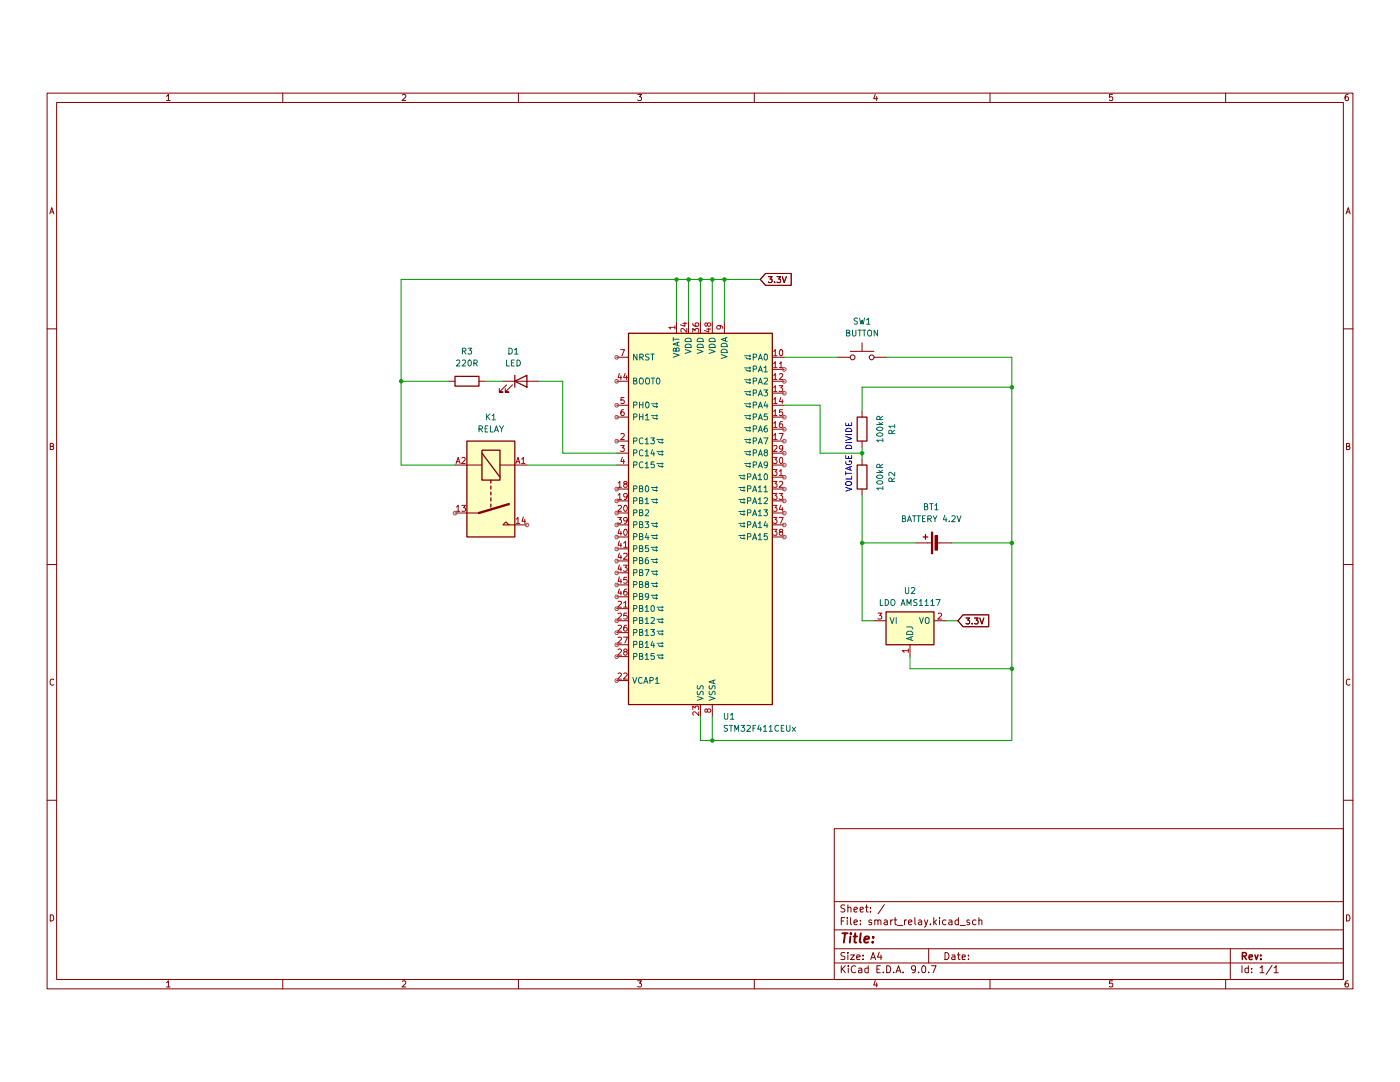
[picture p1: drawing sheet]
(kicad_sch
 (version 20250114)
 (generator "eeschema")
 (generator_version "9.0")
 (paper "A4")
 (lib_symbols
  (symbol "Device:Battery_Cell"
   (pin_numbers (hide yes))
   (pin_names
    (offset 0) (hide yes)) (exclude_from_sim no) (in_bom yes) (on_board yes)
   (property "Reference" "BT" (at 2.54 2.54 0) (effects (font (size 1.27 1.27)) (justify left)))
   (property "Value" "Battery_Cell" (at 2.54 0 0) (effects (font (size 1.27 1.27)) (justify left)))
   (property "Footprint" "" (at 0 1.524 90) (effects (font (size 1.27 1.27)) (hide yes)))
   (property "Datasheet" "~" (at 0 1.524 90) (effects (font (size 1.27 1.27)) (hide yes)))
   (property "Description" "Single-cell battery" (at 0 0 0) (effects (font (size 1.27 1.27)) (hide yes)))
   (property "Sim.Device" "V" (at 0 0 0) (effects (font (size 1.27 1.27)) (hide yes)))
   (property "Sim.Type" "DC" (at 0 0 0) (effects (font (size 1.27 1.27)) (hide yes)))
   (property "Sim.Pins" "1=+ 2=-" (at 0 0 0) (effects (font (size 1.27 1.27)) (hide yes)))
   (symbol "Battery_Cell_0_1"
    (rectangle (start -2.286 1.778) (end 2.286 1.524) (stroke (width 0) (type default)) (fill (type outline)))
    (rectangle (start -1.524 1.016) (end 1.524 0.508) (stroke (width 0) (type default)) (fill (type outline)))
    (polyline (pts (xy 0 1.778) (xy 0 2.54)) (stroke (width 0) (type default)) (fill (type none)))
    (polyline (pts (xy 0 0.762) (xy 0 0)) (stroke (width 0) (type default)) (fill (type none)))
    (polyline (pts (xy 0.762 3.048) (xy 1.778 3.048)) (stroke (width 0.254) (type default)) (fill (type none)))
    (polyline (pts (xy 1.27 3.556) (xy 1.27 2.54)) (stroke (width 0.254) (type default)) (fill (type none))))
   (symbol "Battery_Cell_1_1"
    (pin passive line (at 0 5.08 270) (length 2.54) (name "+" (effects (font (size 1.27 1.27)))) (number "1" (effects (font (size 1.27 1.27)))))
    (pin passive line (at 0 -2.54 90) (length 2.54) (name "-" (effects (font (size 1.27 1.27)))) (number "2" (effects (font (size 1.27 1.27))))))
   (embedded_fonts no))
  (symbol "Device:LED"
   (pin_numbers (hide yes))
   (pin_names
    (offset 1.016) (hide yes)) (exclude_from_sim no) (in_bom yes) (on_board yes)
   (property "Reference" "D" (at 0 2.54 0) (effects (font (size 1.27 1.27))))
   (property "Value" "LED" (at 0 -2.54 0) (effects (font (size 1.27 1.27))))
   (property "Footprint" "" (at 0 0 0) (effects (font (size 1.27 1.27)) (hide yes)))
   (property "Datasheet" "~" (at 0 0 0) (effects (font (size 1.27 1.27)) (hide yes)))
   (property "Description" "Light emitting diode" (at 0 0 0) (effects (font (size 1.27 1.27)) (hide yes)))
   (property "Sim.Pins" "1=K 2=A" (at 0 0 0) (effects (font (size 1.27 1.27)) (hide yes)))
   (symbol "LED_0_1"
    (polyline (pts (xy -3.048 -0.762) (xy -4.572 -2.286) (xy -3.81 -2.286) (xy -4.572 -2.286) (xy -4.572 -1.524)) (stroke (width 0) (type default)) (fill (type none)))
    (polyline (pts (xy -1.778 -0.762) (xy -3.302 -2.286) (xy -2.54 -2.286) (xy -3.302 -2.286) (xy -3.302 -1.524)) (stroke (width 0) (type default)) (fill (type none)))
    (polyline (pts (xy -1.27 0) (xy 1.27 0)) (stroke (width 0) (type default)) (fill (type none)))
    (polyline (pts (xy -1.27 -1.27) (xy -1.27 1.27)) (stroke (width 0.254) (type default)) (fill (type none)))
    (polyline (pts (xy 1.27 -1.27) (xy 1.27 1.27) (xy -1.27 0) (xy 1.27 -1.27)) (stroke (width 0.254) (type default)) (fill (type none))))
   (symbol "LED_1_1"
    (pin passive line (at -3.81 0 0) (length 2.54) (name "K" (effects (font (size 1.27 1.27)))) (number "1" (effects (font (size 1.27 1.27)))))
    (pin passive line (at 3.81 0 180) (length 2.54) (name "A" (effects (font (size 1.27 1.27)))) (number "2" (effects (font (size 1.27 1.27))))))
   (embedded_fonts no))
  (symbol "Device:R"
   (pin_numbers (hide yes))
   (pin_names
    (offset 0)) (exclude_from_sim no) (in_bom yes) (on_board yes)
   (property "Reference" "R" (at 2.032 0 90) (effects (font (size 1.27 1.27))))
   (property "Value" "R" (at 0 0 90) (effects (font (size 1.27 1.27))))
   (property "Footprint" "" (at -1.778 0 90) (effects (font (size 1.27 1.27)) (hide yes)))
   (property "Datasheet" "~" (at 0 0 0) (effects (font (size 1.27 1.27)) (hide yes)))
   (property "Description" "Resistor" (at 0 0 0) (effects (font (size 1.27 1.27)) (hide yes)))
   (symbol "R_0_1"
    (rectangle (start -1.016 -2.54) (end 1.016 2.54) (stroke (width 0.254) (type default)) (fill (type none))))
   (symbol "R_1_1"
    (pin passive line (at 0 3.81 270) (length 1.27) (name "~" (effects (font (size 1.27 1.27)))) (number "1" (effects (font (size 1.27 1.27)))))
    (pin passive line (at 0 -3.81 90) (length 1.27) (name "~" (effects (font (size 1.27 1.27)))) (number "2" (effects (font (size 1.27 1.27))))))
   (embedded_fonts no))
  (symbol "MCU_ST_STM32F4:STM32F411CEUx" (exclude_from_sim no) (in_bom yes) (on_board yes)
   (property "Reference" "U" (at -15.24 41.91 0) (effects (font (size 1.27 1.27)) (justify left)))
   (property "Value" "STM32F411CEUx" (at 7.62 41.91 0) (effects (font (size 1.27 1.27)) (justify left)))
   (property "Footprint" "Package_DFN_QFN:QFN-48-1EP_7x7mm_P0.5mm_EP5.6x5.6mm" (at -15.24 -38.1 0) (effects (font (size 1.27 1.27)) (justify right) (hide yes)))
   (property "Datasheet" "https://www.st.com/resource/en/datasheet/stm32f411ce.pdf" (at 0 0 0) (effects (font (size 1.27 1.27)) (hide yes)))
   (property "Description" "STMicroelectronics Arm Cortex-M4 MCU, 512KB flash, 128KB RAM, 100 MHz, 1.7-3.6V, 36 GPIO, UFQFPN48" (at 0 0 0) (effects (font (size 1.27 1.27)) (hide yes)))
   (symbol "STM32F411CEUx_0_1"
    (rectangle (start -15.24 -38.1) (end 15.24 40.64) (stroke (width 0.254) (type default)) (fill (type background))))
   (symbol "STM32F411CEUx_1_1"
    (pin input line (at -17.78 35.56 0) (length 2.54) (name "NRST" (effects (font (size 1.27 1.27)))) (number "7" (effects (font (size 1.27 1.27)))))
    (pin input line (at -17.78 30.48 0) (length 2.54) (name "BOOT0" (effects (font (size 1.27 1.27)))) (number "44" (effects (font (size 1.27 1.27)))))
    (pin bidirectional line (at -17.78 25.4 0) (length 2.54) (name "PH0" (effects (font (size 1.27 1.27)))) (number "5" (effects (font (size 1.27 1.27))))
    (alternate "RCC_OSC_IN" bidirectional line))
    (pin bidirectional line (at -17.78 22.86 0) (length 2.54) (name "PH1" (effects (font (size 1.27 1.27)))) (number "6" (effects (font (size 1.27 1.27))))
    (alternate "RCC_OSC_OUT" bidirectional line))
    (pin bidirectional line (at -17.78 17.78 0) (length 2.54) (name "PC13" (effects (font (size 1.27 1.27)))) (number "2" (effects (font (size 1.27 1.27))))
    (alternate "RTC_AF1" bidirectional line))
    (pin bidirectional line (at -17.78 15.24 0) (length 2.54) (name "PC14" (effects (font (size 1.27 1.27)))) (number "3" (effects (font (size 1.27 1.27))))
    (alternate "RCC_OSC32_IN" bidirectional line))
    (pin bidirectional line (at -17.78 12.7 0) (length 2.54) (name "PC15" (effects (font (size 1.27 1.27)))) (number "4" (effects (font (size 1.27 1.27))))
    (alternate "ADC1_EXTI15" bidirectional line)
    (alternate "RCC_OSC32_OUT" bidirectional line))
    (pin bidirectional line (at -17.78 7.62 0) (length 2.54) (name "PB0" (effects (font (size 1.27 1.27)))) (number "18" (effects (font (size 1.27 1.27))))
    (alternate "ADC1_IN8" bidirectional line)
    (alternate "I2S5_CK" bidirectional line)
    (alternate "SPI5_SCK" bidirectional line)
    (alternate "TIM1_CH2N" bidirectional line)
    (alternate "TIM3_CH3" bidirectional line))
    (pin bidirectional line (at -17.78 5.08 0) (length 2.54) (name "PB1" (effects (font (size 1.27 1.27)))) (number "19" (effects (font (size 1.27 1.27))))
    (alternate "ADC1_IN9" bidirectional line)
    (alternate "I2S5_WS" bidirectional line)
    (alternate "SPI5_NSS" bidirectional line)
    (alternate "TIM1_CH3N" bidirectional line)
    (alternate "TIM3_CH4" bidirectional line))
    (pin bidirectional line (at -17.78 2.54 0) (length 2.54) (name "PB2" (effects (font (size 1.27 1.27)))) (number "20" (effects (font (size 1.27 1.27)))))
    (pin bidirectional line (at -17.78 0 0) (length 2.54) (name "PB3" (effects (font (size 1.27 1.27)))) (number "39" (effects (font (size 1.27 1.27))))
    (alternate "I2C2_SDA" bidirectional line)
    (alternate "I2S1_CK" bidirectional line)
    (alternate "I2S3_CK" bidirectional line)
    (alternate "SPI1_SCK" bidirectional line)
    (alternate "SPI3_SCK" bidirectional line)
    (alternate "SYS_JTDO-SWO" bidirectional line)
    (alternate "TIM2_CH2" bidirectional line)
    (alternate "USART1_RX" bidirectional line))
    (pin bidirectional line (at -17.78 -2.54 0) (length 2.54) (name "PB4" (effects (font (size 1.27 1.27)))) (number "40" (effects (font (size 1.27 1.27))))
    (alternate "I2C3_SDA" bidirectional line)
    (alternate "I2S3_ext_SD" bidirectional line)
    (alternate "SDIO_D0" bidirectional line)
    (alternate "SPI1_MISO" bidirectional line)
    (alternate "SPI3_MISO" bidirectional line)
    (alternate "SYS_JTRST" bidirectional line)
    (alternate "TIM3_CH1" bidirectional line))
    (pin bidirectional line (at -17.78 -5.08 0) (length 2.54) (name "PB5" (effects (font (size 1.27 1.27)))) (number "41" (effects (font (size 1.27 1.27))))
    (alternate "I2C1_SMBA" bidirectional line)
    (alternate "I2S1_SD" bidirectional line)
    (alternate "I2S3_SD" bidirectional line)
    (alternate "SDIO_D3" bidirectional line)
    (alternate "SPI1_MOSI" bidirectional line)
    (alternate "SPI3_MOSI" bidirectional line)
    (alternate "TIM3_CH2" bidirectional line))
    (pin bidirectional line (at -17.78 -7.62 0) (length 2.54) (name "PB6" (effects (font (size 1.27 1.27)))) (number "42" (effects (font (size 1.27 1.27))))
    (alternate "I2C1_SCL" bidirectional line)
    (alternate "TIM4_CH1" bidirectional line)
    (alternate "USART1_TX" bidirectional line))
    (pin bidirectional line (at -17.78 -10.16 0) (length 2.54) (name "PB7" (effects (font (size 1.27 1.27)))) (number "43" (effects (font (size 1.27 1.27))))
    (alternate "I2C1_SDA" bidirectional line)
    (alternate "SDIO_D0" bidirectional line)
    (alternate "TIM4_CH2" bidirectional line)
    (alternate "USART1_RX" bidirectional line))
    (pin bidirectional line (at -17.78 -12.7 0) (length 2.54) (name "PB8" (effects (font (size 1.27 1.27)))) (number "45" (effects (font (size 1.27 1.27))))
    (alternate "I2C1_SCL" bidirectional line)
    (alternate "I2C3_SDA" bidirectional line)
    (alternate "I2S5_SD" bidirectional line)
    (alternate "SDIO_D4" bidirectional line)
    (alternate "SPI5_MOSI" bidirectional line)
    (alternate "TIM10_CH1" bidirectional line)
    (alternate "TIM4_CH3" bidirectional line))
    (pin bidirectional line (at -17.78 -15.24 0) (length 2.54) (name "PB9" (effects (font (size 1.27 1.27)))) (number "46" (effects (font (size 1.27 1.27))))
    (alternate "I2C1_SDA" bidirectional line)
    (alternate "I2C2_SDA" bidirectional line)
    (alternate "I2S2_WS" bidirectional line)
    (alternate "SDIO_D5" bidirectional line)
    (alternate "SPI2_NSS" bidirectional line)
    (alternate "TIM11_CH1" bidirectional line)
    (alternate "TIM4_CH4" bidirectional line))
    (pin bidirectional line (at -17.78 -17.78 0) (length 2.54) (name "PB10" (effects (font (size 1.27 1.27)))) (number "21" (effects (font (size 1.27 1.27))))
    (alternate "I2C2_SCL" bidirectional line)
    (alternate "I2S2_CK" bidirectional line)
    (alternate "I2S3_MCK" bidirectional line)
    (alternate "SDIO_D7" bidirectional line)
    (alternate "SPI2_SCK" bidirectional line)
    (alternate "TIM2_CH3" bidirectional line))
    (pin bidirectional line (at -17.78 -20.32 0) (length 2.54) (name "PB12" (effects (font (size 1.27 1.27)))) (number "25" (effects (font (size 1.27 1.27))))
    (alternate "I2C2_SMBA" bidirectional line)
    (alternate "I2S2_WS" bidirectional line)
    (alternate "I2S3_CK" bidirectional line)
    (alternate "I2S4_WS" bidirectional line)
    (alternate "SPI2_NSS" bidirectional line)
    (alternate "SPI3_SCK" bidirectional line)
    (alternate "SPI4_NSS" bidirectional line)
    (alternate "TIM1_BKIN" bidirectional line))
    (pin bidirectional line (at -17.78 -22.86 0) (length 2.54) (name "PB13" (effects (font (size 1.27 1.27)))) (number "26" (effects (font (size 1.27 1.27))))
    (alternate "I2S2_CK" bidirectional line)
    (alternate "I2S4_CK" bidirectional line)
    (alternate "SPI2_SCK" bidirectional line)
    (alternate "SPI4_SCK" bidirectional line)
    (alternate "TIM1_CH1N" bidirectional line))
    (pin bidirectional line (at -17.78 -25.4 0) (length 2.54) (name "PB14" (effects (font (size 1.27 1.27)))) (number "27" (effects (font (size 1.27 1.27))))
    (alternate "I2S2_ext_SD" bidirectional line)
    (alternate "SDIO_D6" bidirectional line)
    (alternate "SPI2_MISO" bidirectional line)
    (alternate "TIM1_CH2N" bidirectional line))
    (pin bidirectional line (at -17.78 -27.94 0) (length 2.54) (name "PB15" (effects (font (size 1.27 1.27)))) (number "28" (effects (font (size 1.27 1.27))))
    (alternate "ADC1_EXTI15" bidirectional line)
    (alternate "I2S2_SD" bidirectional line)
    (alternate "RTC_REFIN" bidirectional line)
    (alternate "SDIO_CK" bidirectional line)
    (alternate "SPI2_MOSI" bidirectional line)
    (alternate "TIM1_CH3N" bidirectional line))
    (pin power_out line (at -17.78 -33.02 0) (length 2.54) (name "VCAP1" (effects (font (size 1.27 1.27)))) (number "22" (effects (font (size 1.27 1.27)))))
    (pin power_in line (at -5.08 43.18 270) (length 2.54) (name "VBAT" (effects (font (size 1.27 1.27)))) (number "1" (effects (font (size 1.27 1.27)))))
    (pin power_in line (at -2.54 43.18 270) (length 2.54) (name "VDD" (effects (font (size 1.27 1.27)))) (number "24" (effects (font (size 1.27 1.27)))))
    (pin power_in line (at 0 43.18 270) (length 2.54) (name "VDD" (effects (font (size 1.27 1.27)))) (number "36" (effects (font (size 1.27 1.27)))))
    (pin power_in line (at 0 -40.64 90) (length 2.54) (name "VSS" (effects (font (size 1.27 1.27)))) (number "23" (effects (font (size 1.27 1.27)))))
    (pin passive line (at 0 -40.64 90) (length 2.54) (hide yes) (name "VSS" (effects (font (size 1.27 1.27)))) (number "35" (effects (font (size 1.27 1.27)))))
    (pin passive line (at 0 -40.64 90) (length 2.54) (hide yes) (name "VSS" (effects (font (size 1.27 1.27)))) (number "47" (effects (font (size 1.27 1.27)))))
    (pin passive line (at 0 -40.64 90) (length 2.54) (hide yes) (name "VSS" (effects (font (size 1.27 1.27)))) (number "49" (effects (font (size 1.27 1.27)))))
    (pin power_in line (at 2.54 43.18 270) (length 2.54) (name "VDD" (effects (font (size 1.27 1.27)))) (number "48" (effects (font (size 1.27 1.27)))))
    (pin power_in line (at 2.54 -40.64 90) (length 2.54) (name "VSSA" (effects (font (size 1.27 1.27)))) (number "8" (effects (font (size 1.27 1.27)))))
    (pin power_in line (at 5.08 43.18 270) (length 2.54) (name "VDDA" (effects (font (size 1.27 1.27)))) (number "9" (effects (font (size 1.27 1.27)))))
    (pin bidirectional line (at 17.78 35.56 180) (length 2.54) (name "PA0" (effects (font (size 1.27 1.27)))) (number "10" (effects (font (size 1.27 1.27))))
    (alternate "ADC1_IN0" bidirectional line)
    (alternate "SYS_WKUP" bidirectional line)
    (alternate "TIM2_CH1" bidirectional line)
    (alternate "TIM2_ETR" bidirectional line)
    (alternate "TIM5_CH1" bidirectional line)
    (alternate "USART2_CTS" bidirectional line))
    (pin bidirectional line (at 17.78 33.02 180) (length 2.54) (name "PA1" (effects (font (size 1.27 1.27)))) (number "11" (effects (font (size 1.27 1.27))))
    (alternate "ADC1_IN1" bidirectional line)
    (alternate "I2S4_SD" bidirectional line)
    (alternate "SPI4_MOSI" bidirectional line)
    (alternate "TIM2_CH2" bidirectional line)
    (alternate "TIM5_CH2" bidirectional line)
    (alternate "USART2_RTS" bidirectional line))
    (pin bidirectional line (at 17.78 30.48 180) (length 2.54) (name "PA2" (effects (font (size 1.27 1.27)))) (number "12" (effects (font (size 1.27 1.27))))
    (alternate "ADC1_IN2" bidirectional line)
    (alternate "I2S_CKIN" bidirectional line)
    (alternate "TIM2_CH3" bidirectional line)
    (alternate "TIM5_CH3" bidirectional line)
    (alternate "TIM9_CH1" bidirectional line)
    (alternate "USART2_TX" bidirectional line))
    (pin bidirectional line (at 17.78 27.94 180) (length 2.54) (name "PA3" (effects (font (size 1.27 1.27)))) (number "13" (effects (font (size 1.27 1.27))))
    (alternate "ADC1_IN3" bidirectional line)
    (alternate "I2S2_MCK" bidirectional line)
    (alternate "TIM2_CH4" bidirectional line)
    (alternate "TIM5_CH4" bidirectional line)
    (alternate "TIM9_CH2" bidirectional line)
    (alternate "USART2_RX" bidirectional line))
    (pin bidirectional line (at 17.78 25.4 180) (length 2.54) (name "PA4" (effects (font (size 1.27 1.27)))) (number "14" (effects (font (size 1.27 1.27))))
    (alternate "ADC1_IN4" bidirectional line)
    (alternate "I2S1_WS" bidirectional line)
    (alternate "I2S3_WS" bidirectional line)
    (alternate "SPI1_NSS" bidirectional line)
    (alternate "SPI3_NSS" bidirectional line)
    (alternate "USART2_CK" bidirectional line))
    (pin bidirectional line (at 17.78 22.86 180) (length 2.54) (name "PA5" (effects (font (size 1.27 1.27)))) (number "15" (effects (font (size 1.27 1.27))))
    (alternate "ADC1_IN5" bidirectional line)
    (alternate "I2S1_CK" bidirectional line)
    (alternate "SPI1_SCK" bidirectional line)
    (alternate "TIM2_CH1" bidirectional line)
    (alternate "TIM2_ETR" bidirectional line))
    (pin bidirectional line (at 17.78 20.32 180) (length 2.54) (name "PA6" (effects (font (size 1.27 1.27)))) (number "16" (effects (font (size 1.27 1.27))))
    (alternate "ADC1_IN6" bidirectional line)
    (alternate "I2S2_MCK" bidirectional line)
    (alternate "SDIO_CMD" bidirectional line)
    (alternate "SPI1_MISO" bidirectional line)
    (alternate "TIM1_BKIN" bidirectional line)
    (alternate "TIM3_CH1" bidirectional line))
    (pin bidirectional line (at 17.78 17.78 180) (length 2.54) (name "PA7" (effects (font (size 1.27 1.27)))) (number "17" (effects (font (size 1.27 1.27))))
    (alternate "ADC1_IN7" bidirectional line)
    (alternate "I2S1_SD" bidirectional line)
    (alternate "SPI1_MOSI" bidirectional line)
    (alternate "TIM1_CH1N" bidirectional line)
    (alternate "TIM3_CH2" bidirectional line))
    (pin bidirectional line (at 17.78 15.24 180) (length 2.54) (name "PA8" (effects (font (size 1.27 1.27)))) (number "29" (effects (font (size 1.27 1.27))))
    (alternate "I2C3_SCL" bidirectional line)
    (alternate "RCC_MCO_1" bidirectional line)
    (alternate "SDIO_D1" bidirectional line)
    (alternate "TIM1_CH1" bidirectional line)
    (alternate "USART1_CK" bidirectional line)
    (alternate "USB_OTG_FS_SOF" bidirectional line))
    (pin bidirectional line (at 17.78 12.7 180) (length 2.54) (name "PA9" (effects (font (size 1.27 1.27)))) (number "30" (effects (font (size 1.27 1.27))))
    (alternate "I2C3_SMBA" bidirectional line)
    (alternate "SDIO_D2" bidirectional line)
    (alternate "TIM1_CH2" bidirectional line)
    (alternate "USART1_TX" bidirectional line)
    (alternate "USB_OTG_FS_VBUS" bidirectional line))
    (pin bidirectional line (at 17.78 10.16 180) (length 2.54) (name "PA10" (effects (font (size 1.27 1.27)))) (number "31" (effects (font (size 1.27 1.27))))
    (alternate "I2S5_SD" bidirectional line)
    (alternate "SPI5_MOSI" bidirectional line)
    (alternate "TIM1_CH3" bidirectional line)
    (alternate "USART1_RX" bidirectional line)
    (alternate "USB_OTG_FS_ID" bidirectional line))
    (pin bidirectional line (at 17.78 7.62 180) (length 2.54) (name "PA11" (effects (font (size 1.27 1.27)))) (number "32" (effects (font (size 1.27 1.27))))
    (alternate "ADC1_EXTI11" bidirectional line)
    (alternate "SPI4_MISO" bidirectional line)
    (alternate "TIM1_CH4" bidirectional line)
    (alternate "USART1_CTS" bidirectional line)
    (alternate "USART6_TX" bidirectional line)
    (alternate "USB_OTG_FS_DM" bidirectional line))
    (pin bidirectional line (at 17.78 5.08 180) (length 2.54) (name "PA12" (effects (font (size 1.27 1.27)))) (number "33" (effects (font (size 1.27 1.27))))
    (alternate "SPI5_MISO" bidirectional line)
    (alternate "TIM1_ETR" bidirectional line)
    (alternate "USART1_RTS" bidirectional line)
    (alternate "USART6_RX" bidirectional line)
    (alternate "USB_OTG_FS_DP" bidirectional line))
    (pin bidirectional line (at 17.78 2.54 180) (length 2.54) (name "PA13" (effects (font (size 1.27 1.27)))) (number "34" (effects (font (size 1.27 1.27))))
    (alternate "SYS_JTMS-SWDIO" bidirectional line))
    (pin bidirectional line (at 17.78 0 180) (length 2.54) (name "PA14" (effects (font (size 1.27 1.27)))) (number "37" (effects (font (size 1.27 1.27))))
    (alternate "SYS_JTCK-SWCLK" bidirectional line))
    (pin bidirectional line (at 17.78 -2.54 180) (length 2.54) (name "PA15" (effects (font (size 1.27 1.27)))) (number "38" (effects (font (size 1.27 1.27))))
    (alternate "ADC1_EXTI15" bidirectional line)
    (alternate "I2S1_WS" bidirectional line)
    (alternate "I2S3_WS" bidirectional line)
    (alternate "SPI1_NSS" bidirectional line)
    (alternate "SPI3_NSS" bidirectional line)
    (alternate "SYS_JTDI" bidirectional line)
    (alternate "TIM2_CH1" bidirectional line)
    (alternate "TIM2_ETR" bidirectional line)
    (alternate "USART1_TX" bidirectional line)))
   (embedded_fonts no))
  (symbol "Regulator_Linear:AMS1117" (exclude_from_sim no) (in_bom yes) (on_board yes)
   (property "Reference" "U" (at -3.81 3.175 0) (effects (font (size 1.27 1.27))))
   (property "Value" "AMS1117" (at 0 3.175 0) (effects (font (size 1.27 1.27)) (justify left)))
   (property "Footprint" "Package_TO_SOT_SMD:SOT-223-3_TabPin2" (at 0 5.08 0) (effects (font (size 1.27 1.27)) (hide yes)))
   (property "Datasheet" "http://www.advanced-monolithic.com/pdf/ds1117.pdf" (at 2.54 -6.35 0) (effects (font (size 1.27 1.27)) (hide yes)))
   (property "Description" "1A Low Dropout regulator, positive, adjustable output, SOT-223" (at 0 0 0) (effects (font (size 1.27 1.27)) (hide yes)))
   (symbol "AMS1117_0_1"
    (rectangle (start -5.08 -5.08) (end 5.08 1.905) (stroke (width 0.254) (type default)) (fill (type background))))
   (symbol "AMS1117_1_1"
    (pin power_in line (at -7.62 0 0) (length 2.54) (name "VI" (effects (font (size 1.27 1.27)))) (number "3" (effects (font (size 1.27 1.27)))))
    (pin input line (at 0 -7.62 90) (length 2.54) (name "ADJ" (effects (font (size 1.27 1.27)))) (number "1" (effects (font (size 1.27 1.27)))))
    (pin power_out line (at 7.62 0 180) (length 2.54) (name "VO" (effects (font (size 1.27 1.27)))) (number "2" (effects (font (size 1.27 1.27))))))
   (embedded_fonts no))
  (symbol "Relay:Fujitsu_FTR-LYAA005x" (exclude_from_sim no) (in_bom yes) (on_board yes)
   (property "Reference" "K" (at 11.43 3.81 0) (effects (font (size 1.27 1.27)) (justify left)))
   (property "Value" "Fujitsu_FTR-LYAA005x" (at 11.43 1.27 0) (effects (font (size 1.27 1.27)) (justify left)))
   (property "Footprint" "Relay_THT:Relay_SPST-NO_Fujitsu_FTR-LYAA005x_FormA_Vertical" (at 11.43 -1.27 0) (effects (font (size 1.27 1.27)) (justify left) (hide yes)))
   (property "Datasheet" "https://www.fujitsu.com/sg/imagesgig5/ftr-ly.pdf" (at 17.78 -3.81 0) (effects (font (size 1.27 1.27)) (justify left) (hide yes)))
   (property "Description" "Relay, SPST Form A, vertical mount, 5-60V coil, 6A, 250VAC, 28 x 5 x 15mm" (at 0 0 0) (effects (font (size 1.27 1.27)) (hide yes)))
   (symbol "Fujitsu_FTR-LYAA005x_0_0"
    (polyline (pts (xy 7.62 5.08) (xy 7.62 2.54) (xy 6.985 3.175) (xy 7.62 3.81)) (stroke (width 0) (type default)) (fill (type none))))
   (symbol "Fujitsu_FTR-LYAA005x_0_1"
    (rectangle (start -10.16 5.08) (end 10.16 -5.08) (stroke (width 0.254) (type default)) (fill (type background)))
    (rectangle (start -8.255 1.905) (end -1.905 -1.905) (stroke (width 0.254) (type default)) (fill (type none)))
    (polyline (pts (xy -7.62 -1.905) (xy -2.54 1.905)) (stroke (width 0.254) (type default)) (fill (type none)))
    (polyline (pts (xy -5.08 5.08) (xy -5.08 1.905)) (stroke (width 0) (type default)) (fill (type none)))
    (polyline (pts (xy -5.08 -5.08) (xy -5.08 -1.905)) (stroke (width 0) (type default)) (fill (type none)))
    (polyline (pts (xy -1.905 0) (xy -1.27 0)) (stroke (width 0.254) (type default)) (fill (type none)))
    (polyline (pts (xy -0.635 0) (xy 0 0)) (stroke (width 0.254) (type default)) (fill (type none)))
    (polyline (pts (xy 0.635 0) (xy 1.27 0)) (stroke (width 0.254) (type default)) (fill (type none)))
    (polyline (pts (xy 1.905 0) (xy 2.54 0)) (stroke (width 0.254) (type default)) (fill (type none)))
    (polyline (pts (xy 3.175 0) (xy 3.81 0)) (stroke (width 0.254) (type default)) (fill (type none)))
    (polyline (pts (xy 5.08 -2.54) (xy 3.175 3.81)) (stroke (width 0.508) (type default)) (fill (type none)))
    (polyline (pts (xy 5.08 -2.54) (xy 5.08 -5.08)) (stroke (width 0) (type default)) (fill (type none))))
   (symbol "Fujitsu_FTR-LYAA005x_1_1"
    (pin passive line (at -5.08 7.62 270) (length 2.54) (name "~" (effects (font (size 1.27 1.27)))) (number "A1" (effects (font (size 1.27 1.27)))))
    (pin passive line (at -5.08 -7.62 90) (length 2.54) (name "~" (effects (font (size 1.27 1.27)))) (number "A2" (effects (font (size 1.27 1.27)))))
    (pin passive line (at 5.08 -7.62 90) (length 2.54) (name "~" (effects (font (size 1.27 1.27)))) (number "13" (effects (font (size 1.27 1.27)))))
    (pin passive line (at 7.62 7.62 270) (length 2.54) (name "~" (effects (font (size 1.27 1.27)))) (number "14" (effects (font (size 1.27 1.27))))))
   (embedded_fonts no))
  (symbol "Switch:SW_MEC_5G"
   (pin_numbers (hide yes))
   (pin_names
    (offset 1.016) (hide yes)) (exclude_from_sim no) (in_bom yes) (on_board yes)
   (property "Reference" "SW" (at 1.27 2.54 0) (effects (font (size 1.27 1.27)) (justify left)))
   (property "Value" "SW_MEC_5G" (at 0 -1.524 0) (effects (font (size 1.27 1.27))))
   (property "Footprint" "" (at 0 5.08 0) (effects (font (size 1.27 1.27)) (hide yes)))
   (property "Datasheet" "http://www.apem.com/int/index.php?controller=attachment&id_attachment=488" (at 0 5.08 0) (effects (font (size 1.27 1.27)) (hide yes)))
   (property "Description" "MEC 5G single pole normally-open tactile switch" (at 0 0 0) (effects (font (size 1.27 1.27)) (hide yes)))
   (symbol "SW_MEC_5G_0_1"
    (circle (center -2.032 0) (radius 0.508) (stroke (width 0) (type default)) (fill (type none)))
    (polyline (pts (xy 0 1.27) (xy 0 3.048)) (stroke (width 0) (type default)) (fill (type none)))
    (circle (center 2.032 0) (radius 0.508) (stroke (width 0) (type default)) (fill (type none)))
    (polyline (pts (xy 2.54 1.27) (xy -2.54 1.27)) (stroke (width 0) (type default)) (fill (type none)))
    (pin passive line (at -5.08 0 0) (length 2.54) (name "A" (effects (font (size 1.27 1.27)))) (number "1" (effects (font (size 1.27 1.27)))))
    (pin passive line (at 5.08 0 180) (length 2.54) (name "B" (effects (font (size 1.27 1.27)))) (number "3" (effects (font (size 1.27 1.27))))))
   (symbol "SW_MEC_5G_1_1"
    (pin passive line (at -5.08 0 0) (length 2.54) (hide yes) (name "A" (effects (font (size 1.27 1.27)))) (number "2" (effects (font (size 1.27 1.27)))))
    (pin passive line (at 5.08 0 180) (length 2.54) (hide yes) (name "B" (effects (font (size 1.27 1.27)))) (number "4" (effects (font (size 1.27 1.27))))))
   (embedded_fonts no)))
 (text "VOLTAGE DIVIDE"
  (exclude_from_sim no)
  (at 180.086 87.376 90)
  (effects (font (size 1.27 1.27))))
 (junction
  (at 182.88 105.41)
  (diameter 0)
  (color 0 0 0 0))
 (junction
  (at 151.13 147.32)
  (diameter 0)
  (color 0 0 0 0))
 (junction
  (at 151.13 49.53)
  (diameter 0)
  (color 0 0 0 0))
 (junction
  (at 85.09 71.12)
  (diameter 0)
  (color 0 0 0 0))
 (junction
  (at 214.63 105.41)
  (diameter 0)
  (color 0 0 0 0))
 (junction
  (at 214.63 72.39)
  (diameter 0)
  (color 0 0 0 0))
 (junction
  (at 143.51 49.53)
  (diameter 0)
  (color 0 0 0 0))
 (junction
  (at 148.59 49.53)
  (diameter 0)
  (color 0 0 0 0))
 (junction
  (at 182.88 86.36)
  (diameter 0)
  (color 0 0 0 0))
 (junction
  (at 153.67 49.53)
  (diameter 0)
  (color 0 0 0 0))
 (junction
  (at 146.05 49.53)
  (diameter 0)
  (color 0 0 0 0))
 (junction
  (at 214.63 132.08)
  (diameter 0)
  (color 0 0 0 0))
 (wire
  (pts (xy 130.81 86.36) (xy 119.38 86.36))
  (stroke (width 0) (type default)))
 (wire
  (pts (xy 214.63 147.32) (xy 214.63 132.08))
  (stroke (width 0) (type default)))
 (wire
  (pts (xy 119.38 86.36) (xy 119.38 71.12))
  (stroke (width 0) (type default)))
 (wire
  (pts (xy 182.88 72.39) (xy 182.88 77.47))
  (stroke (width 0) (type default)))
 (wire
  (pts (xy 151.13 49.53) (xy 153.67 49.53))
  (stroke (width 0) (type default)))
 (wire
  (pts (xy 143.51 49.53) (xy 146.05 49.53))
  (stroke (width 0) (type default)))
 (wire
  (pts (xy 151.13 147.32) (xy 214.63 147.32))
  (stroke (width 0) (type default)))
 (wire
  (pts (xy 193.04 132.08) (xy 214.63 132.08))
  (stroke (width 0) (type default)))
 (wire
  (pts (xy 146.05 49.53) (xy 146.05 58.42))
  (stroke (width 0) (type default)))
 (wire
  (pts (xy 85.09 71.12) (xy 95.25 71.12))
  (stroke (width 0) (type default)))
 (wire
  (pts (xy 182.88 105.41) (xy 194.31 105.41))
  (stroke (width 0) (type default)))
 (wire
  (pts (xy 146.05 49.53) (xy 148.59 49.53))
  (stroke (width 0) (type default)))
 (wire
  (pts (xy 85.09 49.53) (xy 143.51 49.53))
  (stroke (width 0) (type default)))
 (wire
  (pts (xy 182.88 72.39) (xy 214.63 72.39))
  (stroke (width 0) (type default)))
 (wire
  (pts (xy 148.59 147.32) (xy 151.13 147.32))
  (stroke (width 0) (type default)))
 (wire
  (pts (xy 214.63 105.41) (xy 214.63 132.08))
  (stroke (width 0) (type default)))
 (wire
  (pts (xy 148.59 142.24) (xy 148.59 147.32))
  (stroke (width 0) (type default)))
 (wire
  (pts (xy 214.63 105.41) (xy 201.93 105.41))
  (stroke (width 0) (type default)))
 (wire
  (pts (xy 214.63 72.39) (xy 214.63 105.41))
  (stroke (width 0) (type default)))
 (wire
  (pts (xy 173.99 86.36) (xy 182.88 86.36))
  (stroke (width 0) (type default)))
 (wire
  (pts (xy 185.42 121.92) (xy 182.88 121.92))
  (stroke (width 0) (type default)))
 (wire
  (pts (xy 166.37 66.04) (xy 177.8 66.04))
  (stroke (width 0) (type default)))
 (wire
  (pts (xy 151.13 142.24) (xy 151.13 147.32))
  (stroke (width 0) (type default)))
 (wire
  (pts (xy 182.88 86.36) (xy 182.88 87.63))
  (stroke (width 0) (type default)))
 (wire
  (pts (xy 151.13 58.42) (xy 151.13 49.53))
  (stroke (width 0) (type default)))
 (wire
  (pts (xy 119.38 71.12) (xy 114.3 71.12))
  (stroke (width 0) (type default)))
 (wire
  (pts (xy 148.59 49.53) (xy 148.59 58.42))
  (stroke (width 0) (type default)))
 (wire
  (pts (xy 187.96 66.04) (xy 214.63 66.04))
  (stroke (width 0) (type default)))
 (wire
  (pts (xy 153.67 49.53) (xy 153.67 58.42))
  (stroke (width 0) (type default)))
 (wire
  (pts (xy 148.59 49.53) (xy 151.13 49.53))
  (stroke (width 0) (type default)))
 (wire
  (pts (xy 182.88 105.41) (xy 182.88 121.92))
  (stroke (width 0) (type default)))
 (wire
  (pts (xy 193.04 132.08) (xy 193.04 129.54))
  (stroke (width 0) (type default)))
 (wire
  (pts (xy 173.99 76.2) (xy 166.37 76.2))
  (stroke (width 0) (type default)))
 (wire
  (pts (xy 214.63 66.04) (xy 214.63 72.39))
  (stroke (width 0) (type default)))
 (wire
  (pts (xy 173.99 86.36) (xy 173.99 76.2))
  (stroke (width 0) (type default)))
 (wire
  (pts (xy 102.87 71.12) (xy 106.68 71.12))
  (stroke (width 0) (type default)))
 (wire
  (pts (xy 85.09 71.12) (xy 85.09 49.53))
  (stroke (width 0) (type default)))
 (wire
  (pts (xy 182.88 95.25) (xy 182.88 105.41))
  (stroke (width 0) (type default)))
 (wire
  (pts (xy 203.2 121.92) (xy 200.66 121.92))
  (stroke (width 0) (type default)))
 (wire
  (pts (xy 130.81 88.9) (xy 111.76 88.9))
  (stroke (width 0) (type default)))
 (wire
  (pts (xy 96.52 88.9) (xy 85.09 88.9))
  (stroke (width 0) (type default)))
 (wire
  (pts (xy 153.67 49.53) (xy 161.29 49.53))
  (stroke (width 0) (type default)))
 (wire
  (pts (xy 85.09 88.9) (xy 85.09 71.12))
  (stroke (width 0) (type default)))
 (wire
  (pts (xy 182.88 85.09) (xy 182.88 86.36))
  (stroke (width 0) (type default)))
 (wire
  (pts (xy 143.51 58.42) (xy 143.51 49.53))
  (stroke (width 0) (type default)))
 (global_label "3.3V"
  (shape input)
  (at 161.29 49.53 0)
  (fields_autoplaced yes)
  (effects (font (size 1.27 1.27)) (justify left))
  (property "Intersheetrefs" "${INTERSHEET_REFS}" (at 168.3876 49.53 0) (effects (font (size 1.27 1.27)) (justify left) (hide yes))))
 (global_label "3.3V"
  (shape input)
  (at 203.2 121.92 0)
  (fields_autoplaced yes)
  (effects (font (size 1.27 1.27)) (justify left))
  (property "Intersheetrefs" "${INTERSHEET_REFS}" (at 210.2976 121.92 0) (effects (font (size 1.27 1.27)) (justify left) (hide yes))))
 (symbol
  (lib_id "Device:Battery_Cell")
  (at 199.39 105.41 90)
  (unit 1)
  (exclude_from_sim no)
  (in_bom yes)
  (on_board yes)
  (dnp no)
  (fields_autoplaced yes)
  (property "Reference" "BT1" (at 197.5485 97.79 90) (effects (font (size 1.27 1.27))))
  (property "Value" "BATTERY 4.2V" (at 197.5485 100.33 90) (effects (font (size 1.27 1.27))))
  (property "Footprint" "" (at 197.866 105.41 90) (effects (font (size 1.27 1.27)) (hide yes)))
  (property "Datasheet" "~" (at 197.866 105.41 90) (effects (font (size 1.27 1.27)) (hide yes)))
  (property "Description" "Single-cell battery" (at 199.39 105.41 0) (effects (font (size 1.27 1.27)) (hide yes)))
  (property "Sim.Device" "V" (at 199.39 105.41 0) (effects (font (size 1.27 1.27)) (hide yes)))
  (property "Sim.Type" "DC" (at 199.39 105.41 0) (effects (font (size 1.27 1.27)) (hide yes)))
  (property "Sim.Pins" "1=+ 2=-" (at 199.39 105.41 0) (effects (font (size 1.27 1.27)) (hide yes)))
  (pin "1")
  (pin "2"))
 (symbol
  (lib_id "Device:R")
  (at 182.88 81.28 0)
  (unit 1)
  (exclude_from_sim no)
  (in_bom yes)
  (on_board yes)
  (dnp no)
  (fields_autoplaced yes)
  (property "Reference" "R1" (at 189.23 81.28 90) (effects (font (size 1.27 1.27))))
  (property "Value" "100kR" (at 186.69 81.28 90) (effects (font (size 1.27 1.27))))
  (property "Footprint" "" (at 181.102 81.28 90) (effects (font (size 1.27 1.27)) (hide yes)))
  (property "Datasheet" "~" (at 182.88 81.28 0) (effects (font (size 1.27 1.27)) (hide yes)))
  (property "Description" "Resistor" (at 182.88 81.28 0) (effects (font (size 1.27 1.27)) (hide yes)))
  (pin "2")
  (pin "1"))
 (symbol
  (lib_id "MCU_ST_STM32F4:STM32F411CEUx")
  (at 148.59 101.6 0)
  (unit 1)
  (exclude_from_sim no)
  (in_bom yes)
  (on_board yes)
  (dnp no)
  (fields_autoplaced yes)
  (property "Reference" "U1" (at 153.2733 142.24 0) (effects (font (size 1.27 1.27)) (justify left)))
  (property "Value" "STM32F411CEUx" (at 153.2733 144.78 0) (effects (font (size 1.27 1.27)) (justify left)))
  (property "Footprint" "Package_DFN_QFN:QFN-48-1EP_7x7mm_P0.5mm_EP5.6x5.6mm" (at 133.35 139.7 0) (effects (font (size 1.27 1.27)) (justify right) (hide yes)))
  (property "Datasheet" "https://www.st.com/resource/en/datasheet/stm32f411ce.pdf" (at 148.59 101.6 0) (effects (font (size 1.27 1.27)) (hide yes)))
  (property "Description" "STMicroelectronics Arm Cortex-M4 MCU, 512KB flash, 128KB RAM, 100 MHz, 1.7-3.6V, 36 GPIO, UFQFPN48" (at 148.59 101.6 0) (effects (font (size 1.27 1.27)) (hide yes)))
  (pin "22")
  (pin "3")
  (pin "46")
  (pin "4")
  (pin "26")
  (pin "39")
  (pin "43")
  (pin "11")
  (pin "13")
  (pin "45")
  (pin "28")
  (pin "21")
  (pin "40")
  (pin "1")
  (pin "20")
  (pin "42")
  (pin "41")
  (pin "24")
  (pin "19")
  (pin "35")
  (pin "18")
  (pin "25")
  (pin "27")
  (pin "36")
  (pin "23")
  (pin "47")
  (pin "49")
  (pin "48")
  (pin "9")
  (pin "10")
  (pin "8")
  (pin "12")
  (pin "15")
  (pin "14")
  (pin "29")
  (pin "30")
  (pin "37")
  (pin "32")
  (pin "17")
  (pin "38")
  (pin "34")
  (pin "16")
  (pin "31")
  (pin "33")
  (pin "7")
  (pin "44")
  (pin "5")
  (pin "6")
  (pin "2"))
 (symbol
  (lib_id "Regulator_Linear:AMS1117")
  (at 193.04 121.92 0)
  (unit 1)
  (exclude_from_sim no)
  (in_bom yes)
  (on_board yes)
  (dnp no)
  (fields_autoplaced yes)
  (property "Reference" "U2" (at 193.04 115.57 0) (effects (font (size 1.27 1.27))))
  (property "Value" "LDO AMS1117" (at 193.04 118.11 0) (effects (font (size 1.27 1.27))))
  (property "Footprint" "Package_TO_SOT_SMD:SOT-223-3_TabPin2" (at 193.04 116.84 0) (effects (font (size 1.27 1.27)) (hide yes)))
  (property "Datasheet" "http://www.advanced-monolithic.com/pdf/ds1117.pdf" (at 195.58 128.27 0) (effects (font (size 1.27 1.27)) (hide yes)))
  (property "Description" "1A Low Dropout regulator, positive, adjustable output, SOT-223" (at 193.04 121.92 0) (effects (font (size 1.27 1.27)) (hide yes)))
  (pin "1")
  (pin "3")
  (pin "2"))
 (symbol
  (lib_id "Device:R")
  (at 99.06 71.12 90)
  (unit 1)
  (exclude_from_sim no)
  (in_bom yes)
  (on_board yes)
  (dnp no)
  (fields_autoplaced yes)
  (property "Reference" "R3" (at 99.06 64.77 90) (effects (font (size 1.27 1.27))))
  (property "Value" "220R" (at 99.06 67.31 90) (effects (font (size 1.27 1.27))))
  (property "Footprint" "" (at 99.06 72.898 90) (effects (font (size 1.27 1.27)) (hide yes)))
  (property "Datasheet" "~" (at 99.06 71.12 0) (effects (font (size 1.27 1.27)) (hide yes)))
  (property "Description" "Resistor" (at 99.06 71.12 0) (effects (font (size 1.27 1.27)) (hide yes)))
  (pin "2")
  (pin "1"))
 (symbol
  (lib_id "Relay:Fujitsu_FTR-LYAA005x")
  (at 104.14 93.98 270)
  (unit 1)
  (exclude_from_sim no)
  (in_bom yes)
  (on_board yes)
  (dnp no)
  (property "Reference" "K1" (at 104.14 78.74 90) (effects (font (size 1.27 1.27))))
  (property "Value" "RELAY" (at 104.14 81.28 90) (effects (font (size 1.27 1.27))))
  (property "Footprint" "Relay_THT:Relay_SPST-NO_Fujitsu_FTR-LYAA005x_FormA_Vertical" (at 102.87 105.41 0) (effects (font (size 1.27 1.27)) (justify left) (hide yes)))
  (property "Datasheet" "https://www.fujitsu.com/sg/imagesgig5/ftr-ly.pdf" (at 100.33 111.76 0) (effects (font (size 1.27 1.27)) (justify left) (hide yes)))
  (property "Description" "Relay, SPST Form A, vertical mount, 5-60V coil, 6A, 250VAC, 28 x 5 x 15mm" (at 104.14 93.98 0) (effects (font (size 1.27 1.27)) (hide yes)))
  (pin "A2")
  (pin "14")
  (pin "A1")
  (pin "13"))
 (symbol
  (lib_id "Device:LED")
  (at 110.49 71.12 0)
  (unit 1)
  (exclude_from_sim no)
  (in_bom yes)
  (on_board yes)
  (dnp no)
  (fields_autoplaced yes)
  (property "Reference" "D1" (at 108.9025 64.77 0) (effects (font (size 1.27 1.27))))
  (property "Value" "LED" (at 108.9025 67.31 0) (effects (font (size 1.27 1.27))))
  (property "Footprint" "" (at 110.49 71.12 0) (effects (font (size 1.27 1.27)) (hide yes)))
  (property "Datasheet" "~" (at 110.49 71.12 0) (effects (font (size 1.27 1.27)) (hide yes)))
  (property "Description" "Light emitting diode" (at 110.49 71.12 0) (effects (font (size 1.27 1.27)) (hide yes)))
  (property "Sim.Pins" "1=K 2=A" (at 110.49 71.12 0) (effects (font (size 1.27 1.27)) (hide yes)))
  (pin "2")
  (pin "1"))
 (symbol
  (lib_id "Switch:SW_MEC_5G")
  (at 182.88 66.04 0)
  (unit 1)
  (exclude_from_sim no)
  (in_bom yes)
  (on_board yes)
  (dnp no)
  (fields_autoplaced yes)
  (property "Reference" "SW1" (at 182.88 58.42 0) (effects (font (size 1.27 1.27))))
  (property "Value" "BUTTON" (at 182.88 60.96 0) (effects (font (size 1.27 1.27))))
  (property "Footprint" "" (at 182.88 60.96 0) (effects (font (size 1.27 1.27)) (hide yes)))
  (property "Datasheet" "http://www.apem.com/int/index.php?controller=attachment&id_attachment=488" (at 182.88 60.96 0) (effects (font (size 1.27 1.27)) (hide yes)))
  (property "Description" "MEC 5G single pole normally-open tactile switch" (at 182.88 66.04 0) (effects (font (size 1.27 1.27)) (hide yes)))
  (pin "4")
  (pin "2")
  (pin "1")
  (pin "3"))
 (symbol
  (lib_id "Device:R")
  (at 182.88 91.44 0)
  (unit 1)
  (exclude_from_sim no)
  (in_bom yes)
  (on_board yes)
  (dnp no)
  (fields_autoplaced yes)
  (property "Reference" "R2" (at 189.23 91.44 90) (effects (font (size 1.27 1.27))))
  (property "Value" "100kR" (at 186.69 91.44 90) (effects (font (size 1.27 1.27))))
  (property "Footprint" "" (at 181.102 91.44 90) (effects (font (size 1.27 1.27)) (hide yes)))
  (property "Datasheet" "~" (at 182.88 91.44 0) (effects (font (size 1.27 1.27)) (hide yes)))
  (property "Description" "Resistor" (at 182.88 91.44 0) (effects (font (size 1.27 1.27)) (hide yes)))
  (pin "2")
  (pin "1"))
 (sheet_instances
  (path ""
   (page "1")))
 (embedded_fonts no))
